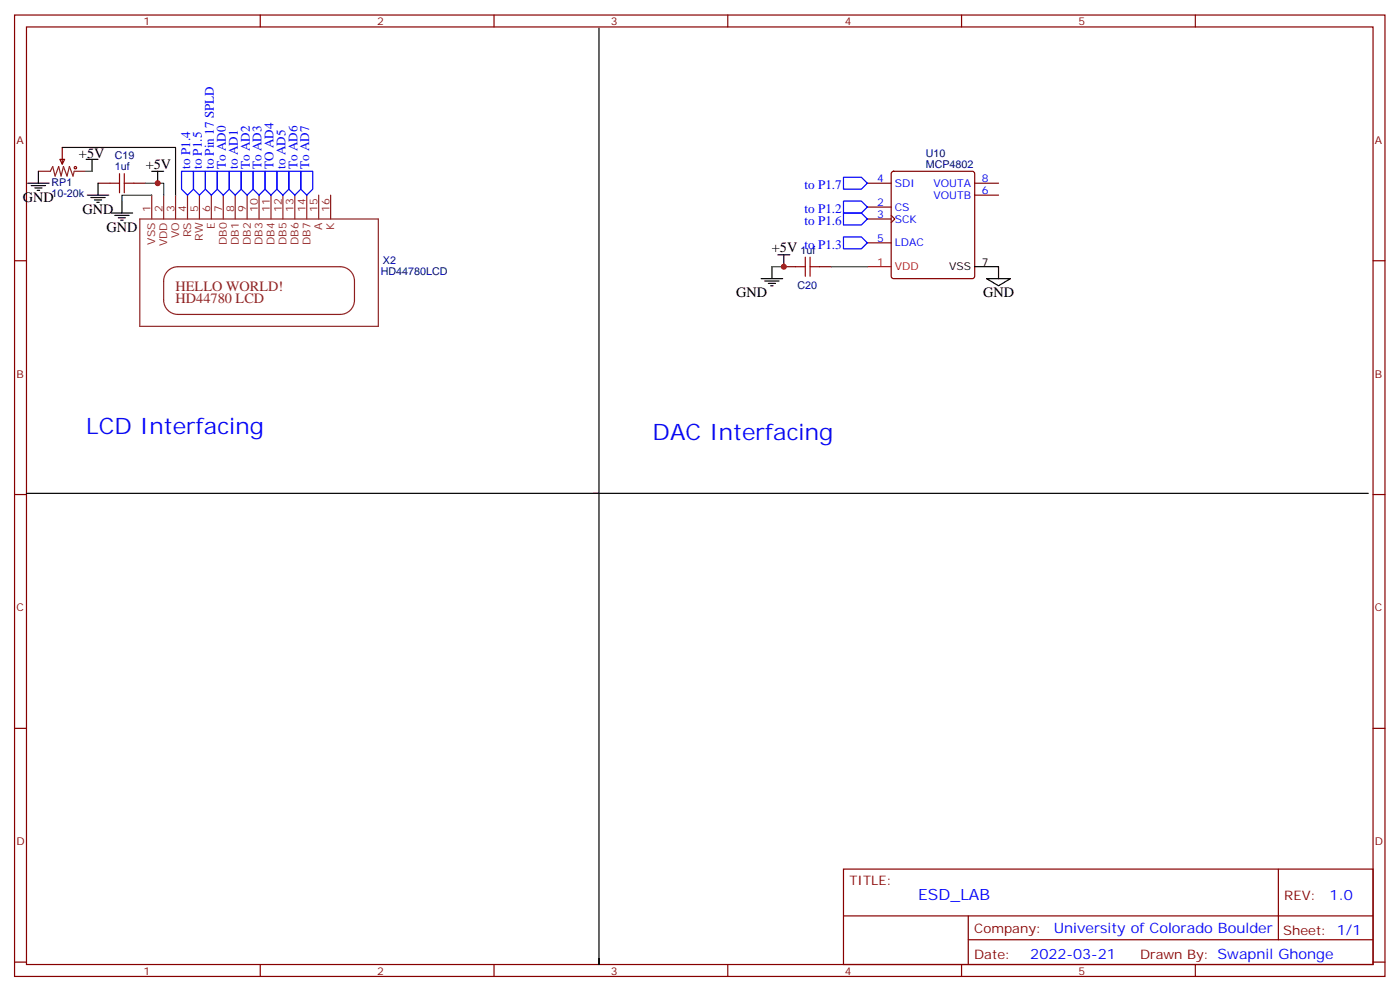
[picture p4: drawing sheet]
<svg xmlns="http://www.w3.org/2000/svg" width="414mm" height="293mm" viewBox="0 0 414 293" stroke-linecap="round" stroke-linejoin="round" font-family="sans-serif">
<g fill="none" stroke="#870000" stroke-width=".35">
<path d="M4.3 4.4h405.3v284.4h-405.3zM7.8 8h398.3v277.3h-398.3zM77 4.4v3.6M146.1 4.4v3.6M215.3 4.4v3.6M284.4 4.4v3.6M353.6 4.4v3.6M17.7 47.1h1.4l-.7 1.4zM18.4 43.6v4.9M29 54.2h3.5M39.6 54.2h3.5M256.5 54.2h7.1"/>
<path d="M263.8 50.9l.5-.2h23.3l.5 .2 .2 .5v30.3l-.2 .5-.5 .2h-23.3l-.5-.2-.2-.5v-30.3zM288.3 54.2h7M288.3 57.7h7M4.3 77.1h3.5M231.8 78.9h3.6M242.4 78.9h3.6M256.5 61.2h7.1M256.5 64.8h7.1M256.5 71.8h7.1M263.6 63.7l1.1 1.1-1.1 1M406.1 77.1h3.5M4.3 146.3h3.5"/>
<path d="M406.1 146.3h3.5M4.3 215.4h3.5M406.1 215.4h3.5M249.5 257h156.6v28.3h-156.6zM378.1 257.1v20.8M249.5 270.9h156.5M286.4 277.9h119.6M286.4 270.9v14.1M4.3 284.6h3.5M77 285.3v3.5M146.1 285.3v3.5M215.3 285.3v3.5"/>
<path d="M284.4 285.3v3.5M353.6 285.3v3.5M406.1 284.6h3.5"/>
</g>
<g fill="none" stroke="#000" stroke-width=".35">
<path d="M177.2 8.3v277v-1.8M8.2 54.2h6.3M9.2 54.9h4.3M10.3 55.6h2.1M11 56.3h.7M11.4 50.7v3.5M25.5 47.1h3.5M25.8 57.7h6.4M26.9 58.4h4.2M27.2 47.1v3.6M27.9 59.1h2.2M28.6 59.8h.8"/>
<path d="M29 54.2v3.5M36.1 59.5v3.5M44.9 50.7h3.5M46.6 50.7v3.5M32.9 63h6.3M33.9 63.7h4.3M35 64.4h2.1M35.7 65.1h.7M228.3 78.9v3.5M230.1 75.4h3.5M231.8 75.4v3.5M288.3 78.9h7v3.5"/>
<path d="M225.1 82.4h6.4M226.2 83.1h4.2M227.3 83.8h2.1M228 84.5h.7M291.8 82.4h7.1l-3.6 2.1zM7.8 145.9h396.9"/>
</g>
<g fill="none" stroke="#8c2424" stroke-width=".35">
<path d="M11.4 50.7h3.5l.7-1.5 .7 2.9 1.1-2.9 .7 2.9 .7-2.9 1 2.9 .7-2.9 1.1 2.9 .3-1.4h3.6M44.9 57.7v7.1M48.4 57.7v7.1M51.9 57.7v7.1M55.5 57.7v7.1M59 57.7v7.1M62.5 57.7v7.1M66 57.7v7.1M69.6 57.7v7.1M73.1 57.7v7.1M76.6 57.7v7.1M80.2 57.7v7.1"/>
<path d="M83.7 57.7v7.1M87.2 57.7v7.1M90.7 57.7v7.1M94.3 57.7v7.1M97.8 57.7v7.1M41.3 64.8h70.6v31.7h-70.6zM49.4 80.4a4.2 4.2 0 0 1 3.2-1.5h48a4.2 4.2 0 0 1 4.2 4.2v5.7a4.2 4.2 0 0 1-4.2 4.2h-48a4.2 4.2 0 0 1-4.2-4.2v-5.7a4.2 4.2 0 0 1 1-2.7z"/>
</g>
<path d="M18.4 43.6h33.5v14.1M25.5 50.7h1.7M43.1 54.2h5.3v3.5M44.9 57.7h-8.8v1.8M228.3 78.9h3.5M246 78.9h10.5" fill="none" stroke="#008700" stroke-width=".35"/>
<g fill="none" stroke="#a10000" stroke-width=".35">
<path d="M32.5 54.2h2.8M35.3 51.4v5.6M36.8 54.2h2.8M36.8 51.4v5.6M235.4 78.9h2.8M238.2 76.1v5.6M239.6 76.1v5.6M239.6 78.9h2.8"/>
<circle cx="22.3" cy="49.6" r=".35"/>
</g>
<g fill="none" stroke="#00f" stroke-width=".35">
<path d="M53.7 50.7h3.5v5.3l-1.7 1.7-1.8-1.7zM57.2 50.7h3.5v5.3l-1.7 1.7-1.8-1.7zM60.7 50.7h3.6v5.3l-1.8 1.7-1.8-1.7zM64.3 50.7h3.5v5.3l-1.8 1.7-1.7-1.7zM67.8 50.7h3.5v5.3l-1.7 1.7-1.8-1.7zM71.3 50.7h3.6v5.3l-1.8 1.7-1.8-1.7zM74.9 50.7h3.5v5.3l-1.8 1.7-1.7-1.7zM78.4 50.7h3.5v5.3l-1.7 1.7-1.8-1.7zM81.9 50.7h3.5v5.3l-1.7 1.7-1.8-1.7zM85.4 50.7h3.6v5.3l-1.8 1.7-1.8-1.7zM89 50.7h3.5v5.3l-1.8 1.7-1.7-1.7zM249.5 52.4h5.3l1.7 1.8-1.7 1.8h-5.3z"/>
<path d="M249.5 59.5h5.3l1.7 1.7-1.7 1.8h-5.3zM249.5 63h5.3l1.7 1.8-1.7 1.7h-5.3zM249.5 70.1h5.3l1.7 1.7-1.7 1.8h-5.3z"/>
</g>
<path d="M256.5 78.9h7.1" fill="none" stroke="#f00" stroke-width=".35"/>
<g fill="#c00">
<circle cx="46.6" cy="54.2" r=".88"/>
<circle cx="231.8" cy="78.9" r=".88"/>
</g>
<g font-size="6.7" fill="#00f">
<text x="25.5" y="128.3">LCD Interfacing</text>
<text x="193" y="130">DAC Interfacing</text>
</g>
<text font-size="4.6" fill="#00f" x="271.6" y="266.1">ESD_LAB</text>
<g font-size="4.2">
<text x="23.3" y="46.8">+5V</text>
<text x="43.1" y="50">+5V</text>
<text x="6.8" y="59.8">GND</text>
<text x="24.4" y="63.4">GND</text>
<text x="31.5" y="68.7">GND</text>
<text x="228.3" y="74.6">+5V</text>
<text x="217.7" y="87.7">GND</text>
<text x="290.8" y="87.7">GND</text>
</g>
<g font-size="4.2" fill="#8d2323">
<text x="51.9" y="85.9">HELLO WORLD!</text>
<text x="51.9" y="89.5">HD44780 LCD</text>
</g>
<g font-size="4.2" fill="#00f">
<text x="393.3" y="266.3">1.0</text>
<text x="311.7" y="275.9">University of Colorado Boulder</text>
<text x="304.7" y="283.7">2022-03-21</text>
</g>
<g font-size="3.9" fill="#00f">
<text x="56.2" y="49.9" transform="rotate(-90 56.2 49.9)">to P1.4</text>
<text x="59.7" y="50" transform="rotate(-90 59.7 50)">to P1.5</text>
<text x="63.3" y="50" transform="rotate(-90 63.3 50)">to Pin 17 SPLD</text>
<text x="66.8" y="49.9" transform="rotate(-90 66.8 49.9)">To AD0</text>
<text x="70.3" y="49.9" transform="rotate(-90 70.3 49.9)">to AD1</text>
<text x="73.9" y="49.9" transform="rotate(-90 73.9 49.9)">To AD2</text>
<text x="77.4" y="49.9" transform="rotate(-90 77.4 49.9)">To AD3</text>
<text x="80.9" y="49.9" transform="rotate(-90 80.9 49.9)">TO AD4</text>
<text x="84.4" y="49.9" transform="rotate(-90 84.4 49.9)">to AD5</text>
<text x="88" y="49.9" transform="rotate(-90 88 49.9)">To AD6</text>
<text x="91.5" y="49.9" transform="rotate(-90 91.5 49.9)">To AD7</text>
<text x="238" y="56">to P1.7</text>
<text x="238" y="63">to P1.2</text>
<text x="238" y="66.5">to P1.6</text>
<text x="238" y="73.6">to P1.3</text>
</g>
<g font-size="3.9" fill="#800">
<text x="251.2" y="261.6">TITLE:</text>
<text x="379.9" y="266.3">REV:</text>
<text x="288.2" y="275.8">Company:</text>
<text x="379.5" y="276.4">Sheet: 1/1</text>
<text x="288.2" y="283.5">Date:</text>
<text x="337.2" y="283.6">Drawn By: Swapnil Ghonge</text>
</g>
<g font-size="3.2" fill="#800">
<text x="42.4" y="7.4">1</text>
<text x="111.5" y="7.4">2</text>
<text x="180.7" y="7.4">3</text>
<text x="249.8" y="7.4">4</text>
<text x="319" y="7.4">5</text>
<text x="4.8" y="42.5">A</text>
<text x="406.6" y="42.5">A</text>
<text x="4.8" y="111.7">B</text>
<text x="406.6" y="111.7">B</text>
<text x="4.8" y="180.8">C</text>
<text x="406.6" y="180.8">C</text>
<text x="4.8" y="250">D</text>
<text x="406.6" y="250">D</text>
<text x="42.4" y="288.3">1</text>
<text x="111.5" y="288.3">2</text>
<text x="180.7" y="288.3">3</text>
<text x="249.8" y="288.3">4</text>
<text x="319" y="288.3">5</text>
</g>
<g font-size="3.2" fill="#000080">
<text x="33.9" y="47.1">C19</text>
<text x="273.8" y="46.5">U10</text>
<text x="33.9" y="50.3">1uf</text>
<text x="273.8" y="49.6">MCP4802</text>
<text x="15.2" y="58.3">10-20k</text>
<text x="15.2" y="55.1">RP1</text>
<text x="236.8" y="75">1uf</text>
<text x="112.6" y="81.2">HD44780LCD</text>
<text x="113.3" y="78.1">X2</text>
<text x="235.9" y="85.3">C20</text>
</g>
<g font-size="3.2" fill="#00f">
<text x="259.5" y="53.8">4</text>
<text x="290.4" y="53.8">8</text>
<text x="264.7" y="55.2">SDI</text>
<text x="276.1" y="58.8">VOUTB</text>
<text x="276.1" y="55.2">VOUTA</text>
<text x="290.4" y="57.4">6</text>
<text x="259.5" y="60.9">2</text>
<text x="259.5" y="64.4">3</text>
<text x="264.7" y="62.3">CS</text>
<text x="264.7" y="65.8">SCK</text>
<text x="259.5" y="71.5">5</text>
<text x="264.7" y="72.9">LDAC</text>
</g>
<g font-size="3.2" fill="#8d2323">
<text x="44.5" y="62.7" transform="rotate(-90 44.5 62.7)">1</text>
<text x="48" y="62.7" transform="rotate(-90 48 62.7)">2</text>
<text x="51.6" y="62.7" transform="rotate(-90 51.6 62.7)">3</text>
<text x="55.1" y="62.7" transform="rotate(-90 55.1 62.7)">4</text>
<text x="58.6" y="62.7" transform="rotate(-90 58.6 62.7)">5</text>
<text x="62.2" y="62.7" transform="rotate(-90 62.2 62.7)">6</text>
<text x="65.7" y="62.7" transform="rotate(-90 65.7 62.7)">7</text>
<text x="69.2" y="62.7" transform="rotate(-90 69.2 62.7)">8</text>
<text x="72.7" y="62.7" transform="rotate(-90 72.7 62.7)">9</text>
<text x="76.3" y="62.7" transform="rotate(-90 76.3 62.7)">10</text>
<text x="79.8" y="62.7" transform="rotate(-90 79.8 62.7)">11</text>
<text x="83.3" y="62.7" transform="rotate(-90 83.3 62.7)">12</text>
<text x="86.9" y="62.7" transform="rotate(-90 86.9 62.7)">13</text>
<text x="90.4" y="62.7" transform="rotate(-90 90.4 62.7)">14</text>
<text x="93.9" y="62.7" transform="rotate(-90 93.9 62.7)">15</text>
<text x="97.4" y="62.7" transform="rotate(-90 97.4 62.7)">16</text>
<text x="53" y="70.5" transform="rotate(-90 53 70.5)">VO</text>
<text x="56.5" y="70.2" transform="rotate(-90 56.5 70.2)">RS</text>
<text x="60" y="71.2" transform="rotate(-90 60 71.2)">RW</text>
<text x="63.6" y="67.8" transform="rotate(-90 63.6 67.8)">E</text>
<text x="95.3" y="68" transform="rotate(-90 95.3 68)">A</text>
<text x="98.8" y="68" transform="rotate(-90 98.8 68)">K</text>
<text x="45.9" y="72.3" transform="rotate(-90 45.9 72.3)">VSS</text>
<text x="49.5" y="72.9" transform="rotate(-90 49.5 72.9)">VDD</text>
<text x="67.1" y="72.5" transform="rotate(-90 67.1 72.5)">DB0</text>
<text x="70.6" y="72.5" transform="rotate(-90 70.6 72.5)">DB1</text>
<text x="74.2" y="72.5" transform="rotate(-90 74.2 72.5)">DB2</text>
<text x="77.7" y="72.5" transform="rotate(-90 77.7 72.5)">DB3</text>
<text x="81.2" y="72.5" transform="rotate(-90 81.2 72.5)">DB4</text>
<text x="84.7" y="72.5" transform="rotate(-90 84.7 72.5)">DB5</text>
<text x="88.3" y="72.5" transform="rotate(-90 88.3 72.5)">DB6</text>
<text x="91.8" y="72.5" transform="rotate(-90 91.8 72.5)">DB7</text>
</g>
<g font-size="3.2" fill="#f00">
<text x="259.5" y="78.5">1</text>
<text x="264.7" y="79.9">VDD</text>
</g>
<g font-size="3.2">
<text x="280.7" y="79.9">VSS</text>
<text x="290.4" y="78.5">7</text>
</g>
</svg>
